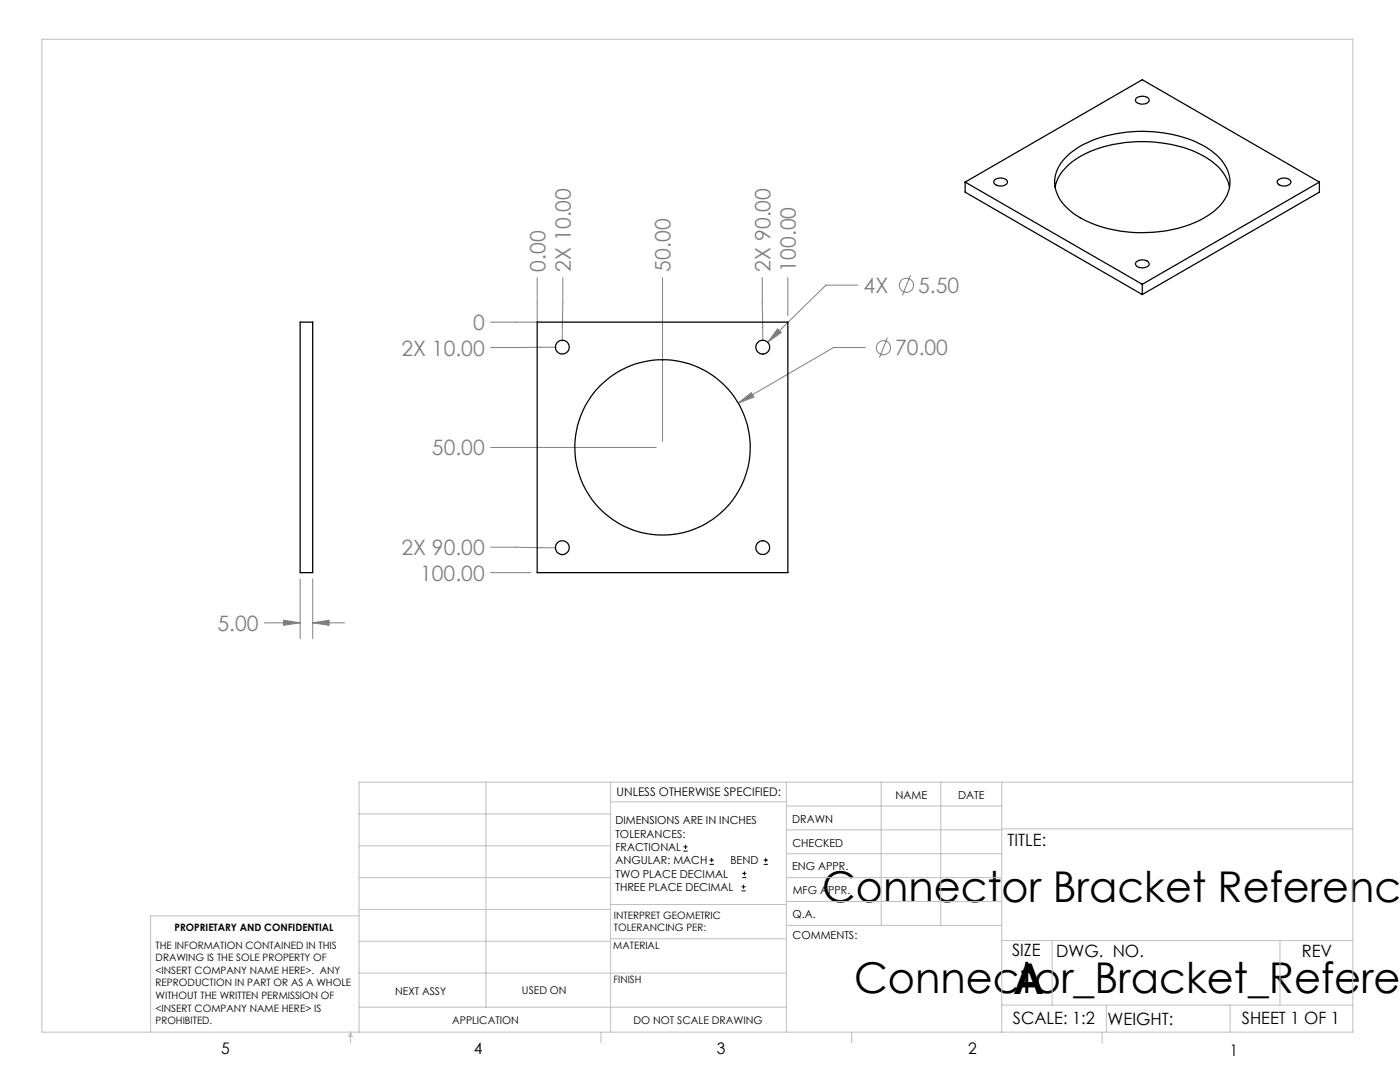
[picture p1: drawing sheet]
<svg xmlns="http://www.w3.org/2000/svg" width="279mm" height="216mm" viewBox="0 0 279 216" stroke-linecap="round" stroke-linejoin="round" font-family="sans-serif">
<g fill="none" stroke="#808080" stroke-width=".2">
<path d="M107.2 55.4v8.9h-9.3M112.3 55.4l-.1 12.6M132.2 55.4v32.6M152.1 55.4l.1 12.6M157.2 55.4v7.6M171.2 56.9h-6.4l-11.6 11.4M181.7 54.9l-1.6 4M110.9 69.3l-13 .1M155.2 65.6l.7 .8-2.7 1.9zM172.7 69.4h-6.4l-19 11M177.1 67.4l-1.6 4M97.9 89.3h33.1"/>
<path d="M147.3 80.4l2.6-2 .6 .8zM59.9 115.5v12M62.4 115.5v12M97.9 109.2l13 .1M97.9 114.3h8M52.8 124.3h7.1M56.6 123.8l3.3 .5-3.3 .5zM62.4 124.3l3.3-.5v1zM62.4 124.3h6.4"/>
<circle cx="180.9" cy="56.9" r="1.41"/>
<circle cx="176.3" cy="69.4" r="1.41"/>
</g>
<g fill="none" stroke="#000" stroke-width=".2">
<path d="M136.4 169.8h.8M136.4 169h.8M136.8 168.6v.8M141.6 172.5h.9M141.6 171.6h.9M142 171.2v.8M148 177.8h.8M148 177h.8M148.1 175.1h.8M148.1 174.3h.8M148.4 176.5v.8M148.6 173.9v.8"/>
<path d="M152.4 172.5h.8M152.4 171.6h.8M152.8 171.2v.8"/>
</g>
<g fill="none" stroke="#c0c0c0" stroke-width=".2">
<path d="M8.4 7.8h261.6v198.2h-261.6zM97 156.1v44.9M121.8 156.1v49.9M121.8 160h35.2M157 156.1v49.9M175.9 156.1v28.5M187.7 156.1v28.5M199.9 156.1v49.9M270 156.1h-198.4v49.9M71.6 175.1h50.2M71.6 168.8h50.2M71.6 162.4h50.2"/>
<path d="M157 170.4h42.9M157 165.6h42.9M157 160.8h42.9M157 175.1h42.9M157 179.9h42.9M199.9 165.4h70.1M71.6 194.2h85.4M71.6 187.8h50.2M71.6 181.5h50.2M71.6 182.7h-41.5v23.3M121.8 187.3h35.2M121.8 180.5h35.2"/>
<path d="M157 184.6h42.9M199.9 187.7h70.1M210 187.7v12.9M255.4 187.7v12.9M70 206v2.1M70 206l.3 .8h-.7zM71.6 201h85.4M119.9 206v2.1M170 206v2.1M199.9 200.6h70.1M220 206v2.1M220.8 200.6v5.4"/>
<path d="M245.5 200.6v5.4"/>
</g>
<path d="M155.2 65.6l-2 2.7 2.7-1.9zM147.3 80.4l3.2-1.2-.6-.8zM56.6 123.8l3.3 .5-3.3 .5zM62.4 124.3l3.3-.5v1z" fill="#808080"/>
<g fill="none" stroke="#000" stroke-width=".25">
<path d="M226.9 19.5a1.85 1.85 0 0 1 2.4 .3 .94 .94 0 0 1-1.2 1 1.24 1.24 0 0 1-1.5-.9zM192.6 36.3l35.4-20.4 35.3 20.4M192.6 36.3l35.4 20.4M192.6 36.3v2l35.4 20.5M198.5 35.9a1.76 1.76 0 0 1 2.5 .3 1.42 1.42 0 0 1-2.1 .8 .62 .62 0 0 1-.5-.4 .62 .62 0 0 1 .1-.7zM210.6 37.4a9.3 9.3 0 0 1 5.2-6.3 27.5 27.5 0 0 1 24.2-.1 9.6 9.6 0 0 1 5.3 6.1l.1 .3M212.9 31.2a20.3 20.3 0 0 1 11.7-4.8 25.8 25.8 0 0 1 16.7 3.4 7.9 7.9 0 0 1 4.1 7.4 8.8 8.8 0 0 1-4.9 6.2 27.3 27.3 0 0 1-24.9 .1 9 9 0 0 1-5.1-6.7 7 7 0 0 1 2.4-5.6zM255 36.1a1.75 1.75 0 0 1 2.6 .1 1.51 1.51 0 0 1-2.3 .7l-.4-.4zM263.3 36.3l-35.3 20.4M263.3 36.3v2l-35.3 20.5M226.7 52.3a1.65 1.65 0 0 1 2.6 .3 1.6 1.6 0 0 1-2.4 .6l-.3-.6zM228 56.7v2.1"/>
<path d="M59.9 64.3h2.5v50h-2.5zM107.2 64.3h50v50h-50z"/>
<circle cx="112.2" cy="69.3" r="1.37"/>
<circle cx="152.2" cy="69.3" r="1.39"/>
<circle cx="132.2" cy="89.3" r="17.5"/>
<circle cx="112.2" cy="109.3" r="1.39"/>
<circle cx="152.2" cy="109.3" r="1.37"/>
</g>
<g font-size="8.5">
<text x="164.1" y="179.9">Connector Bracket Reference</text>
<text x="170.5" y="198.1">Connector_Bracket_Referen</text>
<text x="202.2" y="198.3">A</text>
</g>
<g font-size="4.2" fill="#808080">
<text x="108.8" y="54.2" transform="rotate(-90 108.8 54.2)">0.00</text>
<text x="113.9" y="54.2" transform="rotate(-90 113.9 54.2)">2X 10.00</text>
<text x="133.8" y="54.2" transform="rotate(-90 133.8 54.2)">50.00</text>
<text x="153.8" y="54.2" transform="rotate(-90 153.8 54.2)">2X 90.00</text>
<text x="158.8" y="54.2" transform="rotate(-90 158.8 54.2)">100.00</text>
<text x="172.4" y="58.5">4X</text>
<text x="183.2" y="58.5">5.50</text>
<text x="94.4" y="65.9">0</text>
<text x="80.1" y="71">2X 10.00</text>
<text x="178.6" y="70.9">70.00</text>
<text x="86.2" y="90.9">50.00</text>
<text x="80.1" y="110.8">2X 90.00</text>
<text x="83.9" y="115.9">100.00</text>
<text x="43.4" y="125.9">5.00</text>
</g>
<g font-size="3.4">
<text x="201.1" y="168.8">TITLE:</text>
<text x="202" y="190.8">SIZE</text>
<text x="210.8" y="190.9">DWG. NO.</text>
<text x="259.8" y="191">REV</text>
<text x="202.1" y="204.4">SCALE: 1:2</text>
<text x="221" y="204.5">WEIGHT:</text>
<text x="247.8" y="204.4">SHEET 1 OF 1</text>
</g>
<g font-size="3.2">
<text x="44.2" y="210.4">5</text>
<text x="94.6" y="210.3">4</text>
<text x="143.1" y="210.4">3</text>
<text x="193.2" y="210.3">2</text>
<text x="245.4" y="210.6">1</text>
</g>
<text font-size="2.4" x="123.1" y="158.9">UNLESS OTHERWISE SPECIFIED:</text>
<g font-size="2.2">
<text x="178.7" y="159.4">NAME</text>
<text x="191.2" y="159.4">DATE</text>
<text x="122.8" y="164.5">DIMENSIONS ARE IN INCHES</text>
<text x="122.8" y="167.1">TOLERANCES:</text>
<text x="158.1" y="164.2">DRAWN</text>
<text x="122.8" y="169.8">FRACTIONAL</text>
<text x="122.8" y="172.5">ANGULAR: MACH</text>
<text x="145.8" y="172.5">BEND</text>
<text x="158.1" y="173.7">ENG APPR.</text>
<text x="158.2" y="169.1">CHECKED</text>
<text x="122.8" y="175.1">TWO PLACE DECIMAL</text>
<text x="122.8" y="177.8">THREE PLACE DECIMAL</text>
<text x="158.2" y="178.4">MFG APPR.</text>
<text x="158.2" y="183.2">Q.A.</text>
<text x="158.2" y="187.4">COMMENTS:</text>
</g>
<g font-size="2.1">
<text x="78.8" y="198.5">NEXT ASSY</text>
<text x="104.2" y="198.4">USED ON</text>
<text x="90.2" y="204.3">APPLICATION</text>
<text x="126.4" y="204.3">DO NOT SCALE DRAWING</text>
</g>
<g font-size="2">
<text x="34.8" y="185.7">PROPRIETARY AND CONFIDENTIAL</text>
<text x="122.5" y="183.3">INTERPRET GEOMETRIC</text>
<text x="122.5" y="185.9">TOLERANCING PER:</text>
<text x="31.1" y="189.3">THE INFORMATION CONTAINED IN THIS</text>
<text x="31.1" y="191.8">DRAWING IS THE SOLE PROPERTY OF</text>
<text x="122.4" y="189.4">MATERIAL</text>
<text x="31.1" y="194.3">&lt;INSERT COMPANY NAME HERE&gt;. ANY</text>
<text x="31.1" y="196.8">REPRODUCTION IN PART OR AS A WHOLE</text>
<text x="122.4" y="196.2">FINISH</text>
<text x="31.1" y="199.4">WITHOUT THE WRITTEN PERMISSION OF</text>
<text x="31.1" y="201.9">&lt;INSERT COMPANY NAME HERE&gt; IS</text>
<text x="31.1" y="204.4">PROHIBITED.</text>
</g>
</svg>
